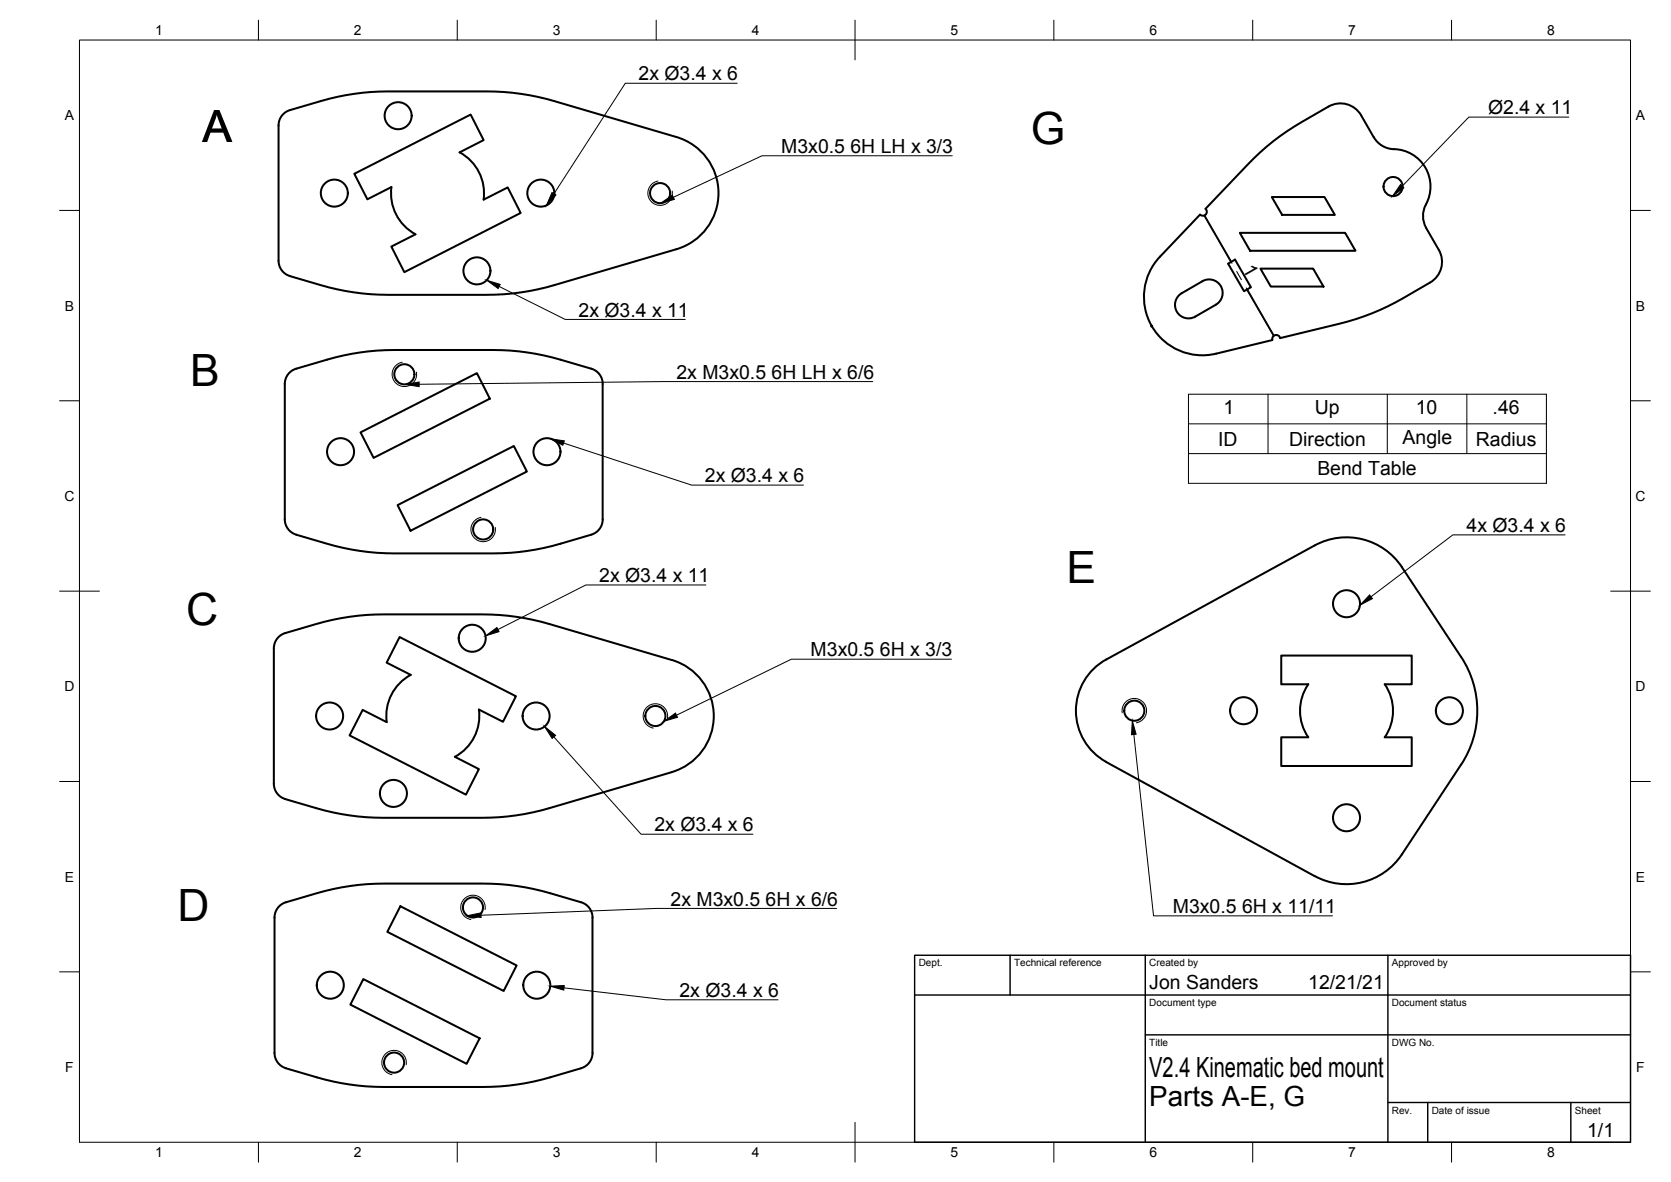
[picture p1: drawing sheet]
<svg xmlns="http://www.w3.org/2000/svg" width="420mm" height="297mm" viewBox="0 0 420 297" stroke-linecap="round" stroke-linejoin="round" font-family="sans-serif">
<!-- layer: Visible -->
<g fill="none" stroke="#000" stroke-width=".51">
<path d="M98.4 47l-6 3.1-3.3-6.4 29.2-14.9 3.3 6.4-6.1 3.1a11.6 11.6 0 0 1 6.1 11.9l6.1-3.1 3.2 6.4-29.2 14.9-3.3-6.4 6.1-3.1M98.4 47a11.7 11.7 0 0 0 6.1 11.9M311.7 58.5h26.5l2.6 4.5h-26.5zM319.8 49.5h13.2l2.6 4.5h-13.2zM358.6 57.3l3.2 5.5a6 6 0 0 1-2.2 8.2 96.1 96.1 0 0 1-14.5 7.7l-6.1 2.1-17.1 4.2M358.6 57.3a6.4 6.4 0 0 1 .4-6.8 9.5 9.5 0 0 0-9.3-13.1 6.1 6.1 0 0 1-4.3-2.9l-3.2-5.5a6 6 0 0 0-8.2-2.2 101.5 101.5 0 0 0-13.9 8.7l-4.8 4.3-12.2 12.7a1.01 1.01 0 0 1 .1 1.4 1.01 1.01 0 0 1-1.5 0l-10 10.6a14.7 14.7 0 0 0-2.1 17.4 14.7 14.7 0 0 0 16.2 7l14.1-3.5a1.01 1.01 0 0 1 .8-1.2 1.01 1.01 0 0 1 1.2 .8M70 65.5a4 4 0 0 0 2.9 3.9 96.4 96.4 0 0 0 16.1 4.1l4.3 .4 4.3 .2h24.8a60.1 60.1 0 0 0 17-2.4l30.7-9.1a14.7 14.7 0 0 0 10.6-14.1 14.7 14.7 0 0 0-10.6-14.1l-30.7-9a60.1 60.1 0 0 0-17-2.4h-24.8a60.4 60.4 0 0 0-17 2.4l-7.7 2.3a4 4 0 0 0-2.9 3.8v34M302.3 70.7a3.4 3.4 0 0 1 4.7 1.2 3.4 3.4 0 0 1-1.3 4.7l-5.2 3a3.4 3.4 0 0 1-4.6-1.3 3.4 3.4 0 0 1 1.2-4.6l5.2-3M308.8 66.3l1.7-1.1 4 7-1.7 1zM316.9 67.5h13.3l2.6 4.5h-13.3zM90.7 108.7l29.2-14.9 3.3 6.4-29.3 14.9zM74.5 134.4a96.4 96.4 0 0 0 16.1 4.1l4.2 .4 4.3 .2h24.9a60.4 60.4 0 0 0 16.9-2.5l7.8-2.2"/>
<path d="M74.5 134.4a4 4 0 0 1-2.9-3.9v-34a4 4 0 0 1 2.9-3.9 97.1 97.1 0 0 1 16.1-4l4.2-.5 4.3-.1h24.9a60.4 60.4 0 0 1 16.9 2.4l7.8 2.3a4 4 0 0 1 2.9 3.8l-.1 34a4 4 0 0 1-2.8 3.9M100 126.9l29.2-14.8 3.3 6.4-29.3 14.9zM330.5 137.1l-52.3 28.6M330.6 137.1a16.7 16.7 0 0 1 21.9 5.4M352.5 142.5l14.9 22.6M168.9 165.9l-30.7-9.1a60.1 60.1 0 0 0-16.9-2.4h-24.9a60.4 60.4 0 0 0-16.9 2.4l-7.8 2.3a4 4 0 0 0-2.8 3.8v34.1a4 4 0 0 0 2.8 3.8M168.9 165.9a14.7 14.7 0 0 1 10.6 14 14.7 14.7 0 0 1-10.6 14.1M278.2 165.7a14.7 14.7 0 0 0 0 25.8l52.3 28.7M367.4 165.1a24.6 24.6 0 0 1 0 27.1M114.4 190.2a11.7 11.7 0 0 0 6-11.9l6.1 3.1 3.2-6.4-29.2-14.9-3.3 6.4 6.1 3.1a11.8 11.8 0 0 0-6.1 11.9l-6-3.1-3.3 6.4 29.3 14.9 3.2-6.4-6-3.1M168.9 194l-30.7 9.1a60.1 60.1 0 0 1-16.9 2.4h-24.9a60.4 60.4 0 0 1-16.9-2.4l-7.8-2.3M328.9 185.3h-6.7v7.2h32.8v-7.2h-6.8"/>
<path d="M329 185.3a11.8 11.8 0 0 1-.1-13.3h-6.7v-7.3h32.8v7.3h-6.8a11.7 11.7 0 0 1 0 13.3M367.4 192.2l-14.9 22.5M352.5 214.7a16.7 16.7 0 0 1-21.9 5.4M100.7 227.7l29.2 14.9-3.3 6.4-29.2-14.8zM91.4 246l29.2 14.9-3.3 6.4-29.2-14.8zM69 264.6v-34a4 4 0 0 1 2.9-3.9 97.1 97.1 0 0 1 16.1-4l4.3-.5 4.3-.2h24.8a60.4 60.4 0 0 1 17 2.5l7.7 2.2a4 4 0 0 1 2.9 3.9v34M149 264.6a4 4 0 0 1-2.9 3.9 96.4 96.4 0 0 1-16.1 4l-4.3 .5-4.3 .2h-24.8a60.4 60.4 0 0 1-17-2.5l-7.7-2.3a4 4 0 0 1-2.9-3.8"/>
<circle cx="100.1" cy="29.1" r="3.4"/>
<circle cx="84.1" cy="48.5" r="3.4"/>
<circle cx="136" cy="48.5" r="3.4"/>
<circle cx="166" cy="48.5" r="2.53"/>
<circle cx="350.3" cy="46.9" r="2.4"/>
<circle cx="119.9" cy="68.1" r="3.4"/>
<circle cx="101.7" cy="94.1" r="2.53"/>
<circle cx="85.6" cy="113.5" r="3.4"/>
<circle cx="137.5" cy="113.5" r="3.4"/>
<circle cx="121.5" cy="133" r="2.53"/>
<circle cx="338.6" cy="151.7" r="3.4"/>
<circle cx="82.9" cy="179.9" r="3.4"/>
<circle cx="118.7" cy="160.4" r="3.4"/>
<circle cx="134.8" cy="179.9" r="3.4"/>
<circle cx="164.8" cy="179.9" r="2.53"/>
<circle cx="285.2" cy="178.6" r="2.53"/>
<circle cx="312.7" cy="178.6" r="3.4"/>
<circle cx="364.4" cy="178.6" r="3.4"/>
<circle cx="98.9" cy="199.4" r="3.4"/>
<circle cx="338.6" cy="205.5" r="3.4"/>
<circle cx="118.9" cy="228" r="2.53"/>
<circle cx="83" cy="247.6" r="3.4"/>
<circle cx="135" cy="247.6" r="3.4"/>
<circle cx="99.1" cy="267" r="2.53"/>
</g>
<!-- layer: Visible Narrow -->
<path d="M165.4 45.5a3.1 3.1 0 0 0-2.5 3.6 3.1 3.1 0 0 0 3.6 2.5 3.1 3.1 0 0 0 2.5-3.6M302.7 54.2l6.8 11.7M302.9 54.1l6.8 11.7M313.5 72.8l6.7 11.7M313.7 72.7l6.7 11.7M101.1 91a3.1 3.1 0 0 0-2.5 3.6 3.1 3.1 0 0 0 3.6 2.5 3.1 3.1 0 0 0 2.5-3.6M121 130a3.1 3.1 0 0 0-2.5 3.6 3.1 3.1 0 0 0 3.5 2.5 3.1 3.1 0 0 0 2.5-3.6M282.2 179.1a3.1 3.1 0 0 1 2.5-3.5 3.1 3.1 0 0 1 3.5 2.5 3.1 3.1 0 0 1-2.5 3.5M167.8 180.5a3.1 3.1 0 0 0-2.5-3.6 3.1 3.1 0 0 0-3.5 2.5 3.1 3.1 0 0 0 2.5 3.6M122 228.6a3.1 3.1 0 0 0-2.5-3.6 3.1 3.1 0 0 0-3.6 2.5 3.1 3.1 0 0 0 2.5 3.6M102.1 267.6a3.1 3.1 0 0 0-2.5-3.6 3.1 3.1 0 0 0-3.5 2.5 3.1 3.1 0 0 0 2.5 3.6" fill="none" stroke="#000" stroke-width=".25"/>
<!-- layer: Center Lines -->
<path d="M302.8 54.1l7 12.1M311 68.2l1.1 2.1M313.4 72.4l6.9 12" fill="none" stroke="#000" stroke-width=".25"/>
<!-- layer: Visible -->
<circle cx="289.6" cy="82" r=".24" fill="#000" stroke="#000" stroke-width=".25"/>
<!-- layer: Border -->
<g fill="none" stroke="#000" stroke-width=".25">
<path d="M20 10.1h390v276.9h-390zM65 5.1v5M115 5.1v5M165 5.1v5M215 5.1v10M265 5.1v5M315 5.1v5M365 5.1v5M15 52.9h5M410 52.9h5M15 100.7h5M410 100.7h5"/>
<path d="M15 148.6h10M405 148.6h10M15 196.4h5M410 196.4h5M15 244.2h5M410 244.2h5M65 287v5M115 287v5M165 287v5M215 282.1v9.9M265 287v5M315 287v5"/>
<path d="M365 287v5"/>
</g>
<!-- layer: TitleBlock -->
<path d="M230 240.1h180v46.9h-180zM230 250h180M254 240.1v9.9M288 240.1v46.9M349 240.1v46.9M288 260.1h122M349 277.1h61M359 277.1v9.9M395 277.1v9.9" fill="none" stroke="#000" stroke-width=".36"/>
<!-- layer: Annotations -->
<g fill="#000" stroke="#000" stroke-width=".25">
<path d="M138.8 48.4l1 .6-2.4 2.6zM166.1 51.1l3-2 .5 1zM352.1 46.4l.9 .8-2.9 2.1zM122.4 70.4l3.4 1.1-.6 1zM101.9 96.6l3.5-.6v1.2zM138.4 110.3l3.5 .5-.4 1.1zM122.1 159.8l2.8-2.1 .6 1zM344.4 149.5l.7 .9-3.2 1.7zM136.9 182.6l2.8 2.2-.9 .8zM166.9 181.3l2.9-2.1 .5 1.1zM284.7 181.1l1 3.4-1.2 .1zM117.5 230.1l3.4-.7 .1 1.2z"/>
<path d="M138.3 247.8l3.6-.1-.1 1.1z"/>
</g>
<g fill="none" stroke="#000" stroke-width=".25">
<path d="M185.4 20.9h-28.2l-17.9 27.8M239.4 39.1h-47.8l-22.3 10.5M394.5 29.4h-25.2l-16.7 17.4M125.5 72l16.6 8.3h30.2M219.5 95.9h-52.9l-61.2 .7M141.7 111.3l32.2 10.6h28.1M393.5 134.4h-28.2l-20.6 15.6M177.5 147h-30.2l-22.1 11.2M239.2 165.7h-40.2l-28.9 14M139.3 185.2l21.9 24.4h28.1M285.1 184.6l4.9 45.6h45M210.4 228.3h-45.3l-44.2 1.7"/>
<path d="M141.8 248.2l25.7 3.1h28.1"/>
</g>
<!-- layer: BOM -->
<path d="M298.8 99.1h90v22.4h-90zM318.8 99.1v14.9M348.8 99.1v14.9M368.8 99.1v14.9M298.8 114h90M298.8 106.5h90" fill="none" stroke="#000" stroke-width=".25"/>
<g font-size="11.2">
<text x="50.9" y="35.8">A</text>
<text x="259.2" y="36.1">G</text>
<text x="47.8" y="97.1">B</text>
<text x="268.2" y="146.6">E</text>
<text x="46.8" y="157">C</text>
<text x="44.6" y="231.6">D</text>
</g>
<g font-size="7">
<text x="289" y="270.6">V2.4 Kinematic bed mount</text>
<text x="289" y="278.1">Parts A-E, G</text>
</g>
<g font-size="4.9">
<text x="160.6" y="20.2">2x Ø3.4 x 6</text>
<text x="374.2" y="28.7">Ø2.4 x 11</text>
<text x="196.4" y="38.4">M3x0.5</text>
<text x="213.8" y="38.4">6H LH x 3/3</text>
<text x="312.3" y="67.5" transform="rotate(60 312.3 67.5)">1</text>
<text x="145.5" y="79.6">2x Ø3.4 x 11</text>
<text x="170.1" y="95.2">2x M3x0.5</text>
<text x="194" y="95.2">6H LH x 6/6</text>
<text x="307.7" y="104">1</text>
<text x="330.6" y="104">Up</text>
<text x="356" y="104">10</text>
<text x="375.3" y="104">.46</text>
<text x="306.3" y="112">ID</text>
<text x="324.2" y="112">Direction</text>
<text x="352.7" y="111.5">Angle</text>
<text x="371.1" y="112">Radius</text>
<text x="331.2" y="119.5">Bend Table</text>
<text x="177.2" y="121.2">2x Ø3.4 x 6</text>
<text x="368.7" y="133.7">4x Ø3.4 x 6</text>
<text x="150.7" y="146.3">2x Ø3.4 x 11</text>
<text x="203.8" y="165">M3x0.5</text>
<text x="221.2" y="165">6H x 3/3</text>
<text x="164.5" y="208.9">2x Ø3.4 x 6</text>
<text x="168.6" y="227.6">2x M3x0.5</text>
<text x="192.5" y="227.6">6H x 6/6</text>
<text x="294.9" y="229.5">M3x0.5</text>
<text x="312.3" y="229.5">6H x 11/11</text>
<text x="170.9" y="250.6">2x Ø3.4 x 6</text>
<text x="289" y="248.5">Jon Sanders</text>
<text x="329" y="248.5">12/21/21</text>
<text x="399.1" y="285.7">1/1</text>
</g>
<g font-size="3.5">
<text x="39" y="8.8">1</text>
<text x="89" y="8.8">2</text>
<text x="139" y="8.8">3</text>
<text x="189" y="8.8">4</text>
<text x="239" y="8.8">5</text>
<text x="289" y="8.8">6</text>
<text x="339" y="8.8">7</text>
<text x="389" y="8.8">8</text>
<text x="16.3" y="30.2">A</text>
<text x="411.3" y="30.2">A</text>
<text x="16.3" y="78">B</text>
<text x="411.3" y="78">B</text>
<text x="16.2" y="125.9">C</text>
<text x="411.2" y="125.9">C</text>
<text x="16.2" y="173.7">D</text>
<text x="411.2" y="173.7">D</text>
<text x="16.3" y="221.6">E</text>
<text x="411.3" y="221.6">E</text>
<text x="16.4" y="269.4">F</text>
<text x="411.4" y="269.4">F</text>
<text x="39" y="290.8">1</text>
<text x="89" y="290.8">2</text>
<text x="139" y="290.8">3</text>
<text x="189" y="290.8">4</text>
<text x="239" y="290.8">5</text>
<text x="289" y="290.8">6</text>
<text x="339" y="290.8">7</text>
<text x="389" y="290.8">8</text>
</g>
<g font-size="2.5">
<text x="231" y="242.9">Dept.</text>
<text x="255" y="242.9">Technical reference</text>
<text x="289" y="242.9">Created by</text>
<text x="350" y="242.9">Approved by</text>
<text x="289" y="252.8">Document type</text>
<text x="350" y="252.8">Document status</text>
<text x="289" y="262.9">Title</text>
<text x="350" y="262.9">DWG No.</text>
<text x="350" y="279.9">Rev.</text>
<text x="360" y="279.9">Date of issue</text>
<text x="396" y="279.9">Sheet</text>
</g>
</svg>
